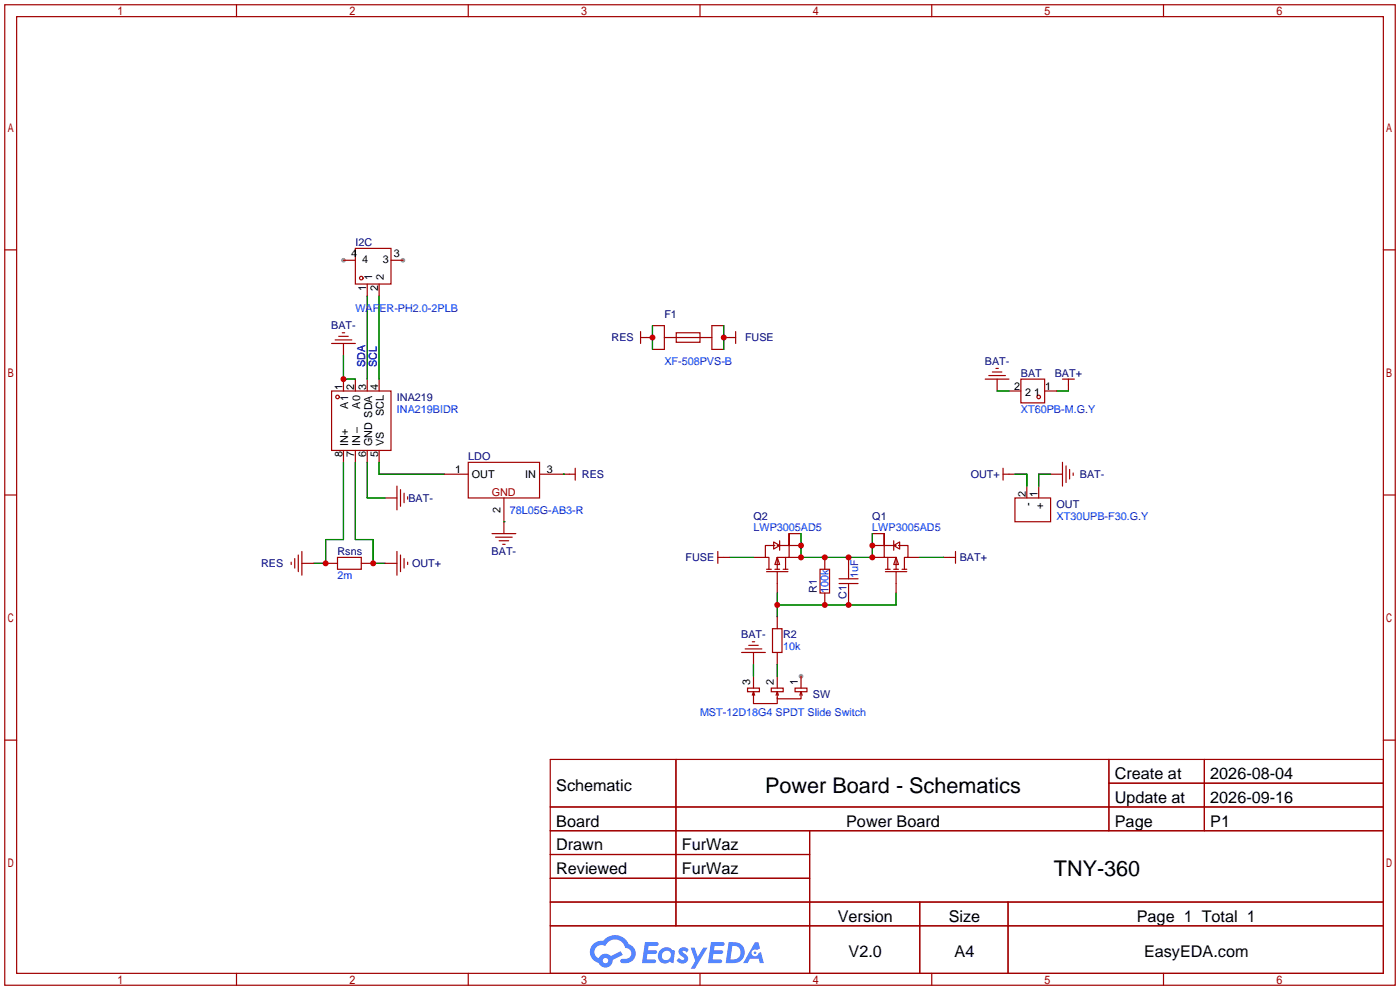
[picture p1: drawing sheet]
<svg xmlns="http://www.w3.org/2000/svg" width="299mm" height="212mm" viewBox="0 0 299 212" stroke-linecap="round" stroke-linejoin="round" font-family="sans-serif">
<g fill="#999">
<circle cx="171.2" cy="144.5" r=".51"/>
<circle cx="86.1" cy="55.6" r=".51"/>
<circle cx="73.4" cy="55.6" r=".51"/>
</g>
<g fill="none" stroke="#a10000" stroke-width=".25">
<path d="M1 1h297.2v209.6h-297.2zM3.6 3.6h292.1v204.4h-292.1zM50.5 1v2.6M100.1 1v2.6M149.6 1v2.6M199.1 1v2.6M248.7 1v2.6M1 53.4h2.6M295.7 53.4h2.5M1 105.8h2.6M295.7 105.8h2.5M1 158.2h2.6"/>
<path d="M295.7 158.2h2.5M117.6 162.3h178.1v45.7h-178.1zM117.6 172.5h178.1M117.6 177.5h178.1M144.5 162.3v35.6M173 177.5v30.5M237 162.3v15.2M237 167.4h58.7M257.4 162.3v15.2M117.6 182.6h55.4M117.6 192.8h178.1M117.6 187.7h55.4"/>
<path d="M117.6 197.9h178.1M196.6 192.8v15.2M215.4 192.8v15.2M50.5 208v2.6M100.1 208v2.6M149.6 208v2.6M199.1 208v2.6M248.7 208v2.6"/>
</g>
<g fill="#5487ff">
<path d="M145.3 202.7a1.3 1.3 0 0 1 1.9 .3l-.4 .6a.54 .54 0 0 0-.9-.2l.1 .2a1.34 1.34 0 0 1 .9 1.8 1.47 1.47 0 0 1-2.3-.1l.5-.6 .8 .5a.31 .31 0 0 0 .4-.3 .31 .31 0 0 0-.3-.4 1.12 1.12 0 0 1-.7-1.8z"/>
<path d="M147.6 202.5h.9l.6 2 1.2-2h.9l-2.7 4.6h-.9l1-1.7z"/>
<path d="M137.8 201.4h1.7a1.31 1.31 0 0 1 1.2 .2 .4 .4 0 0 1-.3 .5l-1.8 .1-.1 .9h1.6a.4 .4 0 0 1 .4 .4 .4 .4 0 0 1-.5 .4h-1.6l-.2 1.2h1.4a.46 .46 0 0 1 .5 0 .46 .46 0 0 1 .1 .5l-.4 .2h-2.6z"/>
<path d="M151.9 201.4h1.7a1.32 1.32 0 0 1 1.2 .2 .39 .39 0 0 1-.3 .5l-1.8 .1-.1 .9h1.6a.4 .4 0 0 1 .4 .4 .4 .4 0 0 1-.4 .4h-1.7l-.2 1.2h1.4a.46 .46 0 0 1 .5 0 .46 .46 0 0 1 .1 .5l-.4 .2h-2.6z"/>
<path d="M161.3 201.4h.8l.3 1.3-.6 .4a.75 .75 0 0 0-1.1 .3 .75 .75 0 0 0 .5 1 .75 .75 0 0 0 .9-.7l.5-.2 .6 2.3h-.8l-.3-.9h-1.8l-.5 .9h-1z"/>
<path d="M155.7 201.4l-.6 4.4h1.5a2.27 2.27 0 0 0 2.6-2.2 2.27 2.27 0 0 0-2.7-2.2zM156.5 202.1a1.5 1.5 0 0 1 1.8 1.6 1.5 1.5 0 0 1-1.9 1.4h-.3z"/>
<path d="M141.2 203a1.6 1.6 0 0 0-.3 2.3 1.6 1.6 0 0 0 2.3 .2l.7 .3 .3-2.4-.1-.3-.5-.1a1.58 1.58 0 0 0-2.4 0zM141.8 203.5a.98 .98 0 0 1 1.6 .4 .98 .98 0 0 1-1.1 1.3 .94 .94 0 0 1-.9-.7 .94 .94 0 0 1 .4-1z"/>
<path d="M126.8 201.8a2.37 2.37 0 0 0 1.1 4 1.54 1.54 0 0 0 1.8 1 1.54 1.54 0 0 0 1.2-1.6l2.2-1.1-.5-.8-2 1a1.57 1.57 0 0 0-2.7 .5 1.5 1.5 0 0 1-.7-2.1 1.5 1.5 0 0 1 2.2-.5 2.23 2.23 0 0 1 2.3-1.4 2.23 2.23 0 0 1 2 1.8 1.16 1.16 0 0 1 1.2 1.1 1.16 1.16 0 0 1-1.1 1.2h-.7a.47 .47 0 0 0-.5 .4 .47 .47 0 0 0 .4 .5 2.17 2.17 0 0 0 2.5-.9 2.17 2.17 0 0 0-.3-2.7l-.8-.4a3.2 3.2 0 0 0-5.5-.7l-1.1 .1zM128.8 205.3a.6 .6 0 0 1 1.2 0 .6 .6 0 0 1-1.2 0z"/>
<circle cx="161.4" cy="203.6" r=".28"/>
</g>
<g fill="none" stroke="#a10000" stroke-width=".25">
<path d="M73.4 55.6h2.5M75.9 53.1h7.7v7.6h-7.7zM83.6 55.6h2.5M70.9 73.4h5M71.6 72.6h3.6M72.4 71.9h2M73.2 71.1h.5M73.4 73.4v2.5M78.5 60.7v2.5M81 60.7v2.5M136.9 72.1h2.5M136.9 70.9v2.5"/>
<path d="M139.4 69.6h2.6v5.1h-2.6M142 72.1h10.1M144.5 71.1h5.1v2.1h-5.1zM154.7 72.1h2.5M154.7 69.6h-2.6v5.1h2.6M157.2 70.9v2.5M212.1 79.5h2M212.9 78.7h.5M70.9 83.6h12.7v12.7h-12.7zM73.4 81v2.6M73.4 96.3v2.5M75.9 81v2.6"/>
<path d="M75.9 96.3v2.5M78.5 81v2.6M78.5 96.3v2.5M81 81v2.6M81 96.3v2.5M100.1 98.8h15.2v7.6h-15.2zM210.6 81h5M211.3 80.3h3.6M213.1 81v2.6M215.6 83.6h2.6M218.2 81h5.1v5.1h-5.1zM223.3 83.6h2.5"/>
<path d="M227.1 81h2.5M227.1 98.8v5.1M227.8 99.6v3.5M228.3 81v2.6M63 119.4v2M63.8 118.6v3.6M64.5 117.9v5M72.1 119.1h5.1v2.6h-5.1zM82.3 106.4h2.5M84.8 103.9v5.1M84.8 117.9v5M85.6 104.6v3.6"/>
<path d="M85.6 118.6v3.6M86.4 105.4v2M86.4 119.4v2M87.1 106.2v.5M95 101.3h5.1M105.2 114h5M105.9 114.8h3.6M106.7 115.6h2M107.4 116.3h.5M107.7 106.4v7.6M115.3 101.3h7.6M122.9 100.1v2.5"/>
<path d="M153.4 119.1h2.6M153.4 117.9v2.5M161 119.1h2.6M165.4 115.8l1.2 .8-1.2 .7zM165.6 116.6h-2v2.5h.7v2.6M166.1 119.1l.5 1.5h-1zM166.1 116.6h2.6v-2.6v5.1h-2.6v2.6M166.6 115.6v2M167.9 119.1v2.6M168.7 119.1h2.5M168.7 116.6h2.5M168.7 114h2.5"/>
<path d="M176.3 119.1v2.6M181.4 119.1v4.6M186.4 119.1h2.6M186.4 116.6h2.6M186.4 114h2.6M189.7 119.1v2.6M191 116.6l1.3-.8v1.5zM191 115.6v2M191.5 119.1l.5 1.5h-1zM191.5 116.6h-2.5v-2.6v5.1h2.5v2.6M192 116.6h2.1v2.5h-.8v2.6M194.1 119.1h2.5"/>
<path d="M201.7 119.1h2.5M204.2 117.9v2.5M214.4 101.3h2.5M214.4 100.1v2.5M216.9 106.4h7.6v5.1h-7.6zM219.5 103.9v2.5M222 103.9v2.5M224.5 101.3h2.6M228.6 100.3v2.1M229.4 101.1v.5M62.2 120.1v.5M64.5 120.4h2.6"/>
<path d="M69.6 120.4h2.5M77.2 120.4h2.6M82.3 120.4h2.5M87.1 120.1v.5M158.5 139.4h5.1M159.3 138.7h3.5M160 137.9h2.1M160.8 137.2h.5M161 139.4v2.6M163.8 122.2h4.6M163.8 121.7h1M165.1 134.4h2v5h-2z"/>
<path d="M165.6 121.7h1M166.1 122.2v4.5M166.1 131.8v2.6M166.1 139.4v2.6M167.4 121.7h1M175.3 121.7h2v5h-2zM176.3 126.7v2.6M179.3 124.7h4.1M179.3 123.7h4.1M181.4 124.7v4.6M189.2 122.2h4.6M189.2 121.7h1"/>
<path d="M191 121.7h1M191.5 122.2v4.5M192.8 121.7h1M159.8 147.1h2.5v.7h-2.5zM161 147.8v2.6h5.1v-1.3M161 147.8l-.2 .8M161 147.8l.3 .8M161 144.5v2.6M164.8 147.1h2.6v.7h-2.6zM166.1 147.8v1.6h5.1v-1.6M166.1 144.5v2.6M166.1 147.8l-.2 .8"/>
<path d="M166.1 147.8l.3 .8M169.9 147.1h2.6v.7h-2.6zM171.2 147.8l-.3 .8M171.2 147.8l.2 .8M171.2 144.5v2.6"/>
<circle cx="77.2" cy="59.4" r=".38"/>
<circle cx="72.1" cy="84.8" r=".38"/>
<circle cx="222" cy="84.8" r=".38"/>
</g>
<g fill="none" stroke="#008700" stroke-width=".25">
<path d="M73.4 75.9v5.1h2.5M78.5 63.2v17.8M81 63.2v17.8M139.4 69.6v5.1M154.7 69.6v5.1M73.4 98.8v16.5h-3.8v5.1h-2.5M75.9 98.8v16.5h3.9v5.1h2.5M78.5 98.8v7.6h3.8M81 98.8v2.5h14M213.1 83.6h2.5M225.8 83.6h2.5M107.7 111.5h.1"/>
<path d="M120.4 101.3h.1M156 119.1h5M171.2 114v5.1h15.2v-5.1M196.6 119.1h5.1M216.9 101.3h2.6v2.6M224.5 101.3h-2.5v2.6M166.1 126.7v5.1M191.5 126.7v2.6h-25.4M161 142v2.5M166.1 142v2.5"/>
</g>
<g fill="#c00">
<circle cx="73.4" cy="81" r=".63"/>
<circle cx="69.6" cy="120.4" r=".63"/>
<circle cx="79.8" cy="120.4" r=".63"/>
<circle cx="166.1" cy="129.3" r=".63"/>
<circle cx="176.3" cy="129.3" r=".63"/>
<circle cx="181.4" cy="129.3" r=".63"/>
<circle cx="154.7" cy="72.1" r=".63"/>
<circle cx="139.4" cy="72.1" r=".63"/>
<circle cx="171.2" cy="116.6" r=".63"/>
<circle cx="171.2" cy="119.1" r=".63"/>
<circle cx="176.3" cy="119.1" r=".63"/>
<circle cx="181.4" cy="119.1" r=".63"/>
<circle cx="186.4" cy="119.1" r=".63"/>
<circle cx="186.4" cy="116.6" r=".63"/>
</g>
<g font-size="4.6">
<text x="163.5" y="169.4">Power Board - Schematics</text>
<text x="225.2" y="187.2">TNY-360</text>
</g>
<g font-size="3.5">
<text x="238.3" y="166.5">Create at</text>
<text x="258.7" y="166.5">2026-08-04</text>
<text x="118.9" y="169.1">Schematic</text>
<text x="238.3" y="171.6">Update at</text>
<text x="258.7" y="171.6">2026-09-16</text>
<text x="118.9" y="176.7">Board</text>
<text x="180.8" y="176.7">Power Board</text>
<text x="238.3" y="176.7">Page</text>
<text x="258.7" y="176.7">P1</text>
<text x="118.9" y="181.8">Drawn</text>
<text x="145.7" y="181.8">FurWaz</text>
<text x="118.9" y="186.8">Reviewed</text>
<text x="145.7" y="186.8">FurWaz</text>
<text x="179.1" y="197">Version</text>
<text x="202.8" y="197">Size</text>
<text x="243" y="197">Page 1 Total 1</text>
<text x="181.4" y="204.6">V2.0</text>
<text x="204" y="204.6">A4</text>
<text x="244.5" y="204.6">EasyEDA.com</text>
</g>
<g font-size="2.3" fill="#000080">
<text x="75.9" y="52.6">I2C</text>
<text x="70.8" y="70.4">BAT-</text>
<text x="142" y="67.9">F1</text>
<text x="130.7" y="72.9">RES</text>
<text x="159.2" y="72.9">FUSE</text>
<text x="210.5" y="78">BAT-</text>
<text x="218.2" y="80.6">BAT</text>
<text x="225.4" y="80.6">BAT+</text>
<text x="84.8" y="85.6">INA219</text>
<text x="100.1" y="98.3">LDO</text>
<text x="87.3" y="107.2">BAT-</text>
<text x="124.4" y="102.2">RES</text>
<text x="207.5" y="102.2">OUT+</text>
<text x="230.8" y="102.2">BAT-</text>
<text x="161" y="111">Q2</text>
<text x="186.4" y="111">Q1</text>
<text x="225.8" y="108.5">OUT</text>
<text x="72.1" y="118.7">Rsns</text>
<text x="105.1" y="118.7">BAT-</text>
<text x="146.5" y="119.9">FUSE</text>
<text x="205.1" y="119.9">BAT+</text>
<text x="55.8" y="121.2">RES</text>
<text x="88.1" y="121.2">OUT+</text>
<text x="174.5" y="126.7" transform="rotate(-90 174.5 126.7)">R1</text>
<text x="180.9" y="128" transform="rotate(-90 180.9 128)">C1</text>
<text x="158.4" y="136.4">BAT-</text>
<text x="167.4" y="136.4">R2</text>
<text x="173.7" y="149.1">SW</text>
</g>
<g font-size="2.3">
<text x="75" y="54.9">4</text>
<text x="77.4" y="56.2">4</text>
<text x="79.5" y="59.8" transform="rotate(-90 79.5 59.8)">1</text>
<text x="81.8" y="56.2">3</text>
<text x="82.1" y="59.8" transform="rotate(-90 82.1 59.8)">2</text>
<text x="84.2" y="54.9">3</text>
<text x="78.3" y="62.1" transform="rotate(-90 78.3 62.1)">1</text>
<text x="80.8" y="62.1" transform="rotate(-90 80.8 62.1)">2</text>
<text x="73.2" y="83.4" transform="rotate(-90 73.2 83.4)">1</text>
<text x="75.7" y="83.4" transform="rotate(-90 75.7 83.4)">2</text>
<text x="78.3" y="83.4" transform="rotate(-90 78.3 83.4)">3</text>
<text x="80.8" y="83.4" transform="rotate(-90 80.8 83.4)">4</text>
<text x="216.8" y="83.3">2</text>
<text x="223.4" y="83.3">1</text>
<text x="74.4" y="87.3" transform="rotate(-90 74.4 87.3)">A1</text>
<text x="77" y="87.3" transform="rotate(-90 77 87.3)">A0</text>
<text x="82.1" y="89" transform="rotate(-90 82.1 89)">SCL</text>
<text x="219.1" y="84.6">2</text>
<text x="221" y="84.6">1</text>
<text x="74.4" y="95.3" transform="rotate(-90 74.4 95.3)">IN+</text>
<text x="77" y="95.3" transform="rotate(-90 77 95.3)">IN</text>
<text x="79.5" y="95.3" transform="rotate(-90 79.5 95.3)">GND SDA</text>
<text x="82.1" y="95.3" transform="rotate(-90 82.1 95.3)">VS</text>
<text x="73.2" y="97.7" transform="rotate(-90 73.2 97.7)">8</text>
<text x="75.7" y="97.7" transform="rotate(-90 75.7 97.7)">7</text>
<text x="78.3" y="97.7" transform="rotate(-90 78.3 97.7)">6</text>
<text x="80.8" y="97.7" transform="rotate(-90 80.8 97.7)">5</text>
<text x="97.3" y="101.1">1</text>
<text x="116.8" y="101.1">3</text>
<text x="100.8" y="102.1">OUT</text>
<text x="112.2" y="102.1">IN</text>
<text x="219.2" y="106.3" transform="rotate(-90 219.2 106.3)">2</text>
<text x="221.8" y="106.3" transform="rotate(-90 221.8 106.3)">1</text>
<text x="107" y="109.7" transform="rotate(-90 107 109.7)">2</text>
<text x="220.5" y="108.1" transform="rotate(-90 220.5 108.1)">-</text>
<text x="223" y="108.7" transform="rotate(-90 223 108.7)">+</text>
<text x="160.3" y="146.5" transform="rotate(-90 160.3 146.5)">3</text>
<text x="165.4" y="146.5" transform="rotate(-90 165.4 146.5)">2</text>
<text x="170.5" y="146.5" transform="rotate(-90 170.5 146.5)">1</text>
</g>
<g font-size="2.3" fill="#00f">
<text x="75.9" y="66.6">WAFER-PH2.0-2PLB</text>
<text x="78" y="78.5" transform="rotate(-90 78 78.5)">SDA</text>
<text x="80.6" y="78.5" transform="rotate(-90 80.6 78.5)">SCL</text>
<text x="142" y="78">XF-508PVS-B</text>
<text x="84.8" y="88.2">INA219BIDR</text>
<text x="218.2" y="88.2">XT60PB-M.G.Y</text>
<text x="109" y="109.8">78L05G-AB3-R</text>
<text x="161" y="113.6">LWP3005AD5</text>
<text x="186.4" y="113.6">LWP3005AD5</text>
<text x="225.8" y="111">XT30UPB-F30.G.Y</text>
<text x="72.1" y="123.7">2m</text>
<text x="183.4" y="123.4" transform="rotate(-90 183.4 123.4)">1uF</text>
<text x="177.1" y="126.7" transform="rotate(-90 177.1 126.7)">100k</text>
<text x="167.4" y="139">10k</text>
<text x="149.6" y="153">MST-12D18G4 SPDT Slide Switch</text>
</g>
<text font-size="2.3" fill="#a00000" x="105.1" y="106">GND</text>
</svg>
